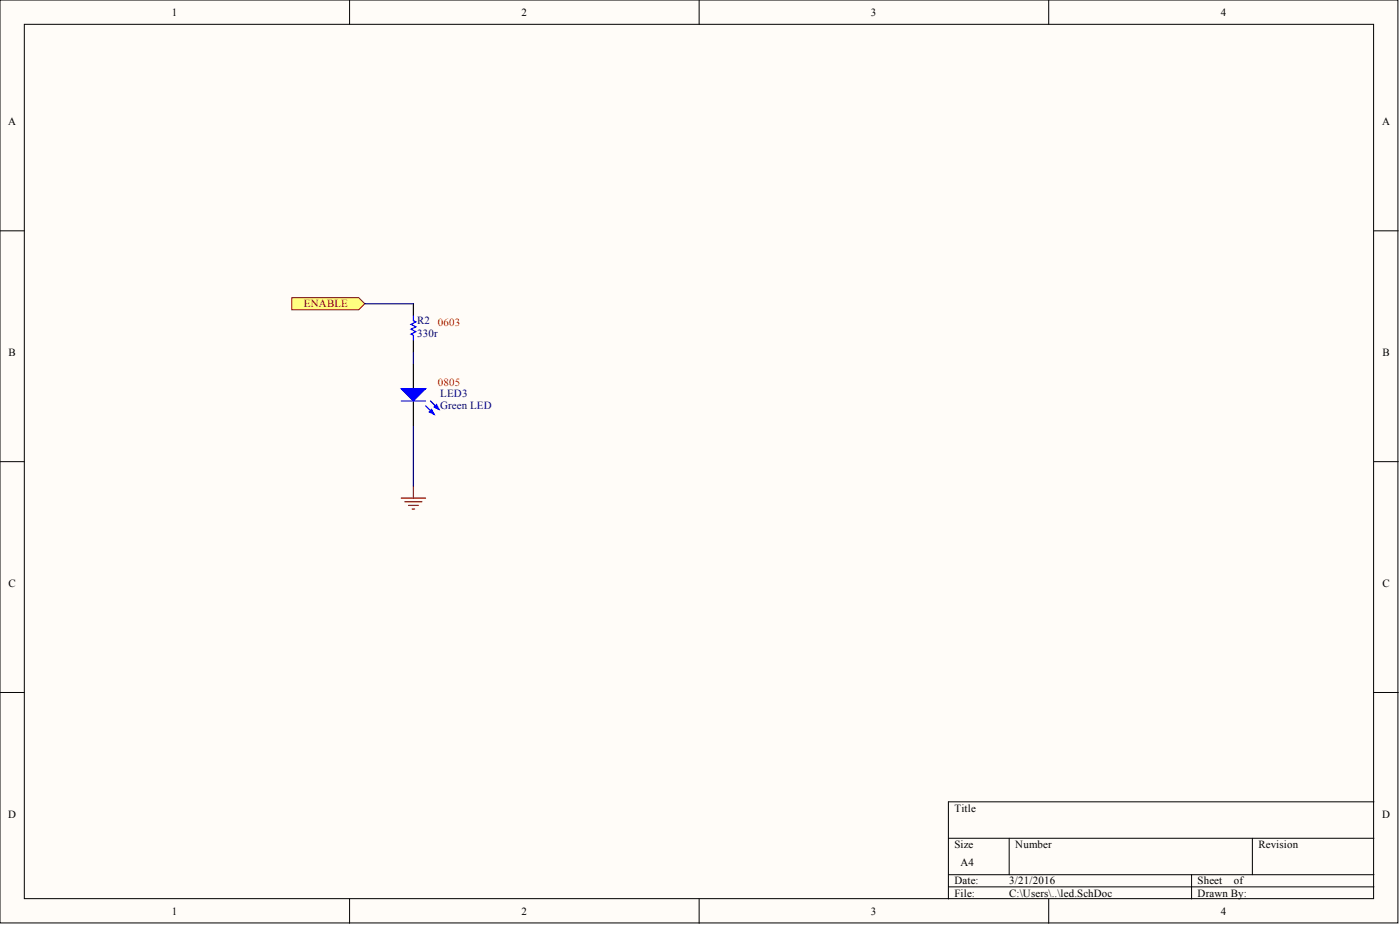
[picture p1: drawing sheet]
<svg xmlns="http://www.w3.org/2000/svg" width="292mm" height="193mm" viewBox="0 0 292 193" stroke-linecap="round" stroke-linejoin="round" font-family="sans-serif">
<g fill="#fffcf8" stroke="#000" stroke-width=".21">
<path d="M0 0h291.7v192.5h-291.7z"/>
<path d="M5.1 5.1h281.5v182.4h-281.5z"/>
</g>
<g fill="none" stroke="#000" stroke-width=".21">
<path d="M72.9 0v5.1M145.9 0v5.1M218.8 0v5.1M0 48.2h5.1M286.7 48.2h5M0 96.3h5.1M286.7 96.3h5M0 144.5h5.1M286.7 144.5h5M197.9 174.9h88.8M210.6 174.9v7.6M261.3 174.9v7.6"/>
<path d="M286.7 167.3h-88.8v20.2M72.9 187.5v5.1M145.9 187.5v5.1M197.9 182.5h88.8M197.9 185h88.8M218.8 187.5v5.1M248.6 182.5v5"/>
</g>
<path d="M86.3 63.4v2.5M86.3 71v2.5" fill="none" stroke="#000" stroke-width=".25"/>
<path d="M86.3 65.9v1l.5 .3-1.1 .5 1.1 .5-1.1 .5 1.1 .5-1.1 .5 .6 .3v1" fill="none" stroke="#00f" stroke-width=".25"/>
<path d="M86.3 73.5v2.5M86.3 88.7v12.7" fill="none" stroke="#000080" stroke-width=".25"/>
<path d="M83.7 103.9h5.1M84.5 104.7h3.5M85.2 105.4h2.1M86 106.2h.5M86.3 101.4v2.5" fill="none" stroke="#800000" stroke-width=".25"/>
<path d="M60.9 62.1h13.9l1.3 1.3-1.3 1.2h-13.9z" fill-rule="evenodd" fill="#ffff80" stroke="#800000" stroke-width=".21"/>
<path d="M76.1 63.4h10.2" fill="none" stroke="#000080" stroke-width=".25"/>
<path d="M86.3 76v5.1M86.3 83.6v5.1" fill="none" stroke="#000" stroke-width=".25"/>
<g fill="#00f" stroke="#00f" stroke-width=".25">
<path d="M83.7 81.1h5.1l-2.5 2.5z"/>
<path d="M89.6 85.9l.5-.5 .5 1z"/>
<path d="M90.6 84.9l.5-.5 .5 1z"/>
</g>
<path d="M83.7 83.6h5.1M88.8 84.7l1.8 1.7M89.8 83.6l1.8 1.8" fill="none" stroke="#00f" stroke-width=".25"/>
<g font-size="2.3">
<text x="35.9" y="3.3">1</text>
<text x="108.8" y="3.3">2</text>
<text x="181.7" y="3.3">3</text>
<text x="254.7" y="3.3">4</text>
<text x="1.7" y="26.1">A</text>
<text x="288.4" y="26.1">A</text>
<text x="1.8" y="74.3">B</text>
<text x="288.4" y="74.3">B</text>
<text x="1.8" y="122.4">C</text>
<text x="288.4" y="122.4">C</text>
<text x="1.7" y="170.6">D</text>
<text x="199.1" y="169.3">Title</text>
<text x="288.4" y="170.6">D</text>
<text x="199.1" y="176.9">Size</text>
<text x="211.8" y="176.9">Number</text>
<text x="262.6" y="176.9">Revision</text>
<text x="199.1" y="184.5">Date:</text>
<text x="200.4" y="180.7">A4</text>
<text x="210.6" y="184.5">3/21/2016</text>
<text x="249.9" y="184.5">Sheet</text>
<text x="257.4" y="184.5">of</text>
<text x="35.9" y="190.8">1</text>
<text x="108.8" y="190.8">2</text>
<text x="181.7" y="190.8">3</text>
<text x="199.1" y="187">File:</text>
<text x="210.6" y="187">C:\Users\..\led.SchDoc</text>
<text x="249.9" y="187">Drawn By:</text>
<text x="254.7" y="190.8">4</text>
</g>
<text font-size="2.3" fill="#800000" x="63.4" y="64.1">ENABLE</text>
<g font-size="2.3" fill="#000080">
<text x="87" y="67.7">R2</text>
<text x="87" y="70.2">330r</text>
<text x="91.8" y="82.9">LED3</text>
<text x="91.8" y="85.4">Green LED</text>
</g>
<g font-size="2.3" fill="#f00">
<text x="91.3" y="67.9">0603</text>
<text x="91.3" y="80.6">0805</text>
</g>
</svg>
